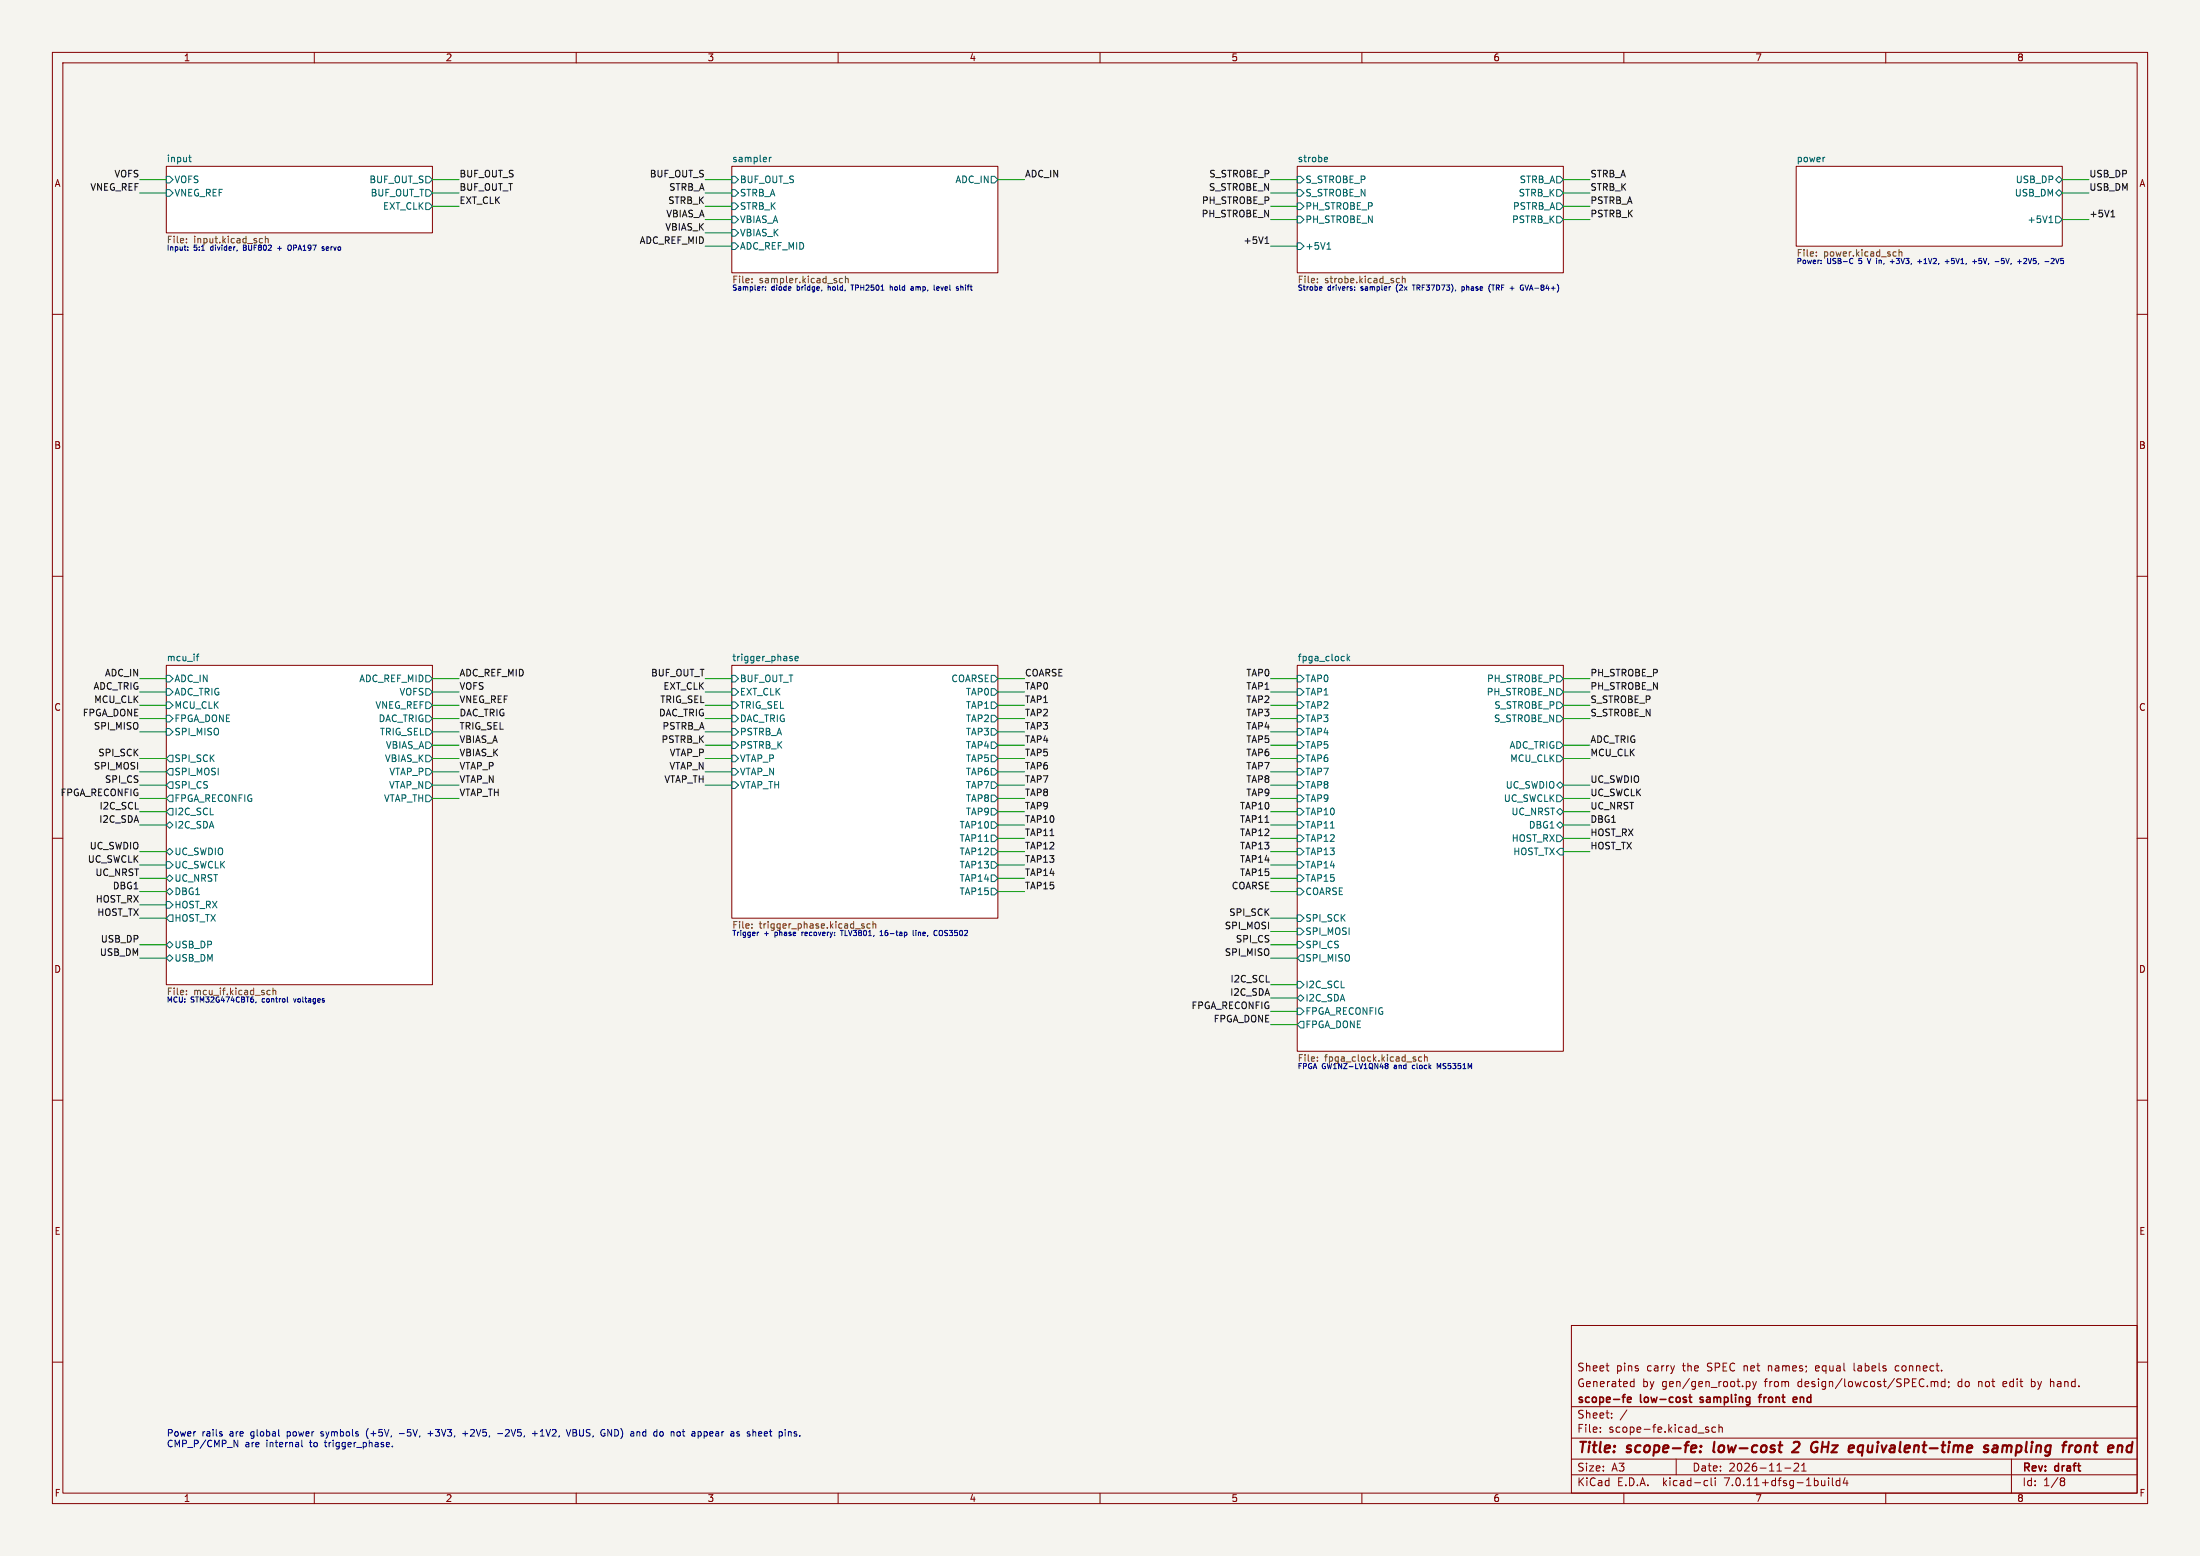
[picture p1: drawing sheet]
(kicad_sch (version 20230121) (generator eeschema)
 (paper "A3")
 (title_block (title "scope-fe: low-cost 2 GHz equivalent-time sampling front end") (date "2026-11-21") (rev "draft") (company "scope-fe low-cost sampling front end") (comment 1 "Generated by gen/gen_root.py from design/lowcost/SPEC.md; do not edit by hand.") (comment 2 "Sheet pins carry the SPEC net names; equal labels connect."))
 (lib_symbols)
 (wire (pts (xy 31.75 34.29) (xy 26.67 34.29)) (stroke (width 0) (type default)))
 (wire (pts (xy 31.75 36.83) (xy 26.67 36.83)) (stroke (width 0) (type default)))
 (wire (pts (xy 82.55 34.29) (xy 87.63 34.29)) (stroke (width 0) (type default)))
 (wire (pts (xy 82.55 36.83) (xy 87.63 36.83)) (stroke (width 0) (type default)))
 (wire (pts (xy 82.55 39.37) (xy 87.63 39.37)) (stroke (width 0) (type default)))
 (wire (pts (xy 139.7 34.29) (xy 134.62 34.29)) (stroke (width 0) (type default)))
 (wire (pts (xy 139.7 36.83) (xy 134.62 36.83)) (stroke (width 0) (type default)))
 (wire (pts (xy 139.7 39.37) (xy 134.62 39.37)) (stroke (width 0) (type default)))
 (wire (pts (xy 139.7 41.91) (xy 134.62 41.91)) (stroke (width 0) (type default)))
 (wire (pts (xy 139.7 44.45) (xy 134.62 44.45)) (stroke (width 0) (type default)))
 (wire (pts (xy 139.7 46.99) (xy 134.62 46.99)) (stroke (width 0) (type default)))
 (wire (pts (xy 190.5 34.29) (xy 195.58 34.29)) (stroke (width 0) (type default)))
 (wire (pts (xy 139.7 129.54) (xy 134.62 129.54)) (stroke (width 0) (type default)))
 (wire (pts (xy 139.7 132.08) (xy 134.62 132.08)) (stroke (width 0) (type default)))
 (wire (pts (xy 139.7 134.62) (xy 134.62 134.62)) (stroke (width 0) (type default)))
 (wire (pts (xy 139.7 137.16) (xy 134.62 137.16)) (stroke (width 0) (type default)))
 (wire (pts (xy 139.7 139.7) (xy 134.62 139.7)) (stroke (width 0) (type default)))
 (wire (pts (xy 139.7 142.24) (xy 134.62 142.24)) (stroke (width 0) (type default)))
 (wire (pts (xy 139.7 144.78) (xy 134.62 144.78)) (stroke (width 0) (type default)))
 (wire (pts (xy 139.7 147.32) (xy 134.62 147.32)) (stroke (width 0) (type default)))
 (wire (pts (xy 139.7 149.86) (xy 134.62 149.86)) (stroke (width 0) (type default)))
 (wire (pts (xy 190.5 129.54) (xy 195.58 129.54)) (stroke (width 0) (type default)))
 (wire (pts (xy 190.5 132.08) (xy 195.58 132.08)) (stroke (width 0) (type default)))
 (wire (pts (xy 190.5 134.62) (xy 195.58 134.62)) (stroke (width 0) (type default)))
 (wire (pts (xy 190.5 137.16) (xy 195.58 137.16)) (stroke (width 0) (type default)))
 (wire (pts (xy 190.5 139.7) (xy 195.58 139.7)) (stroke (width 0) (type default)))
 (wire (pts (xy 190.5 142.24) (xy 195.58 142.24)) (stroke (width 0) (type default)))
 (wire (pts (xy 190.5 144.78) (xy 195.58 144.78)) (stroke (width 0) (type default)))
 (wire (pts (xy 190.5 147.32) (xy 195.58 147.32)) (stroke (width 0) (type default)))
 (wire (pts (xy 190.5 149.86) (xy 195.58 149.86)) (stroke (width 0) (type default)))
 (wire (pts (xy 190.5 152.4) (xy 195.58 152.4)) (stroke (width 0) (type default)))
 (wire (pts (xy 190.5 154.94) (xy 195.58 154.94)) (stroke (width 0) (type default)))
 (wire (pts (xy 190.5 157.48) (xy 195.58 157.48)) (stroke (width 0) (type default)))
 (wire (pts (xy 190.5 160.02) (xy 195.58 160.02)) (stroke (width 0) (type default)))
 (wire (pts (xy 190.5 162.56) (xy 195.58 162.56)) (stroke (width 0) (type default)))
 (wire (pts (xy 190.5 165.1) (xy 195.58 165.1)) (stroke (width 0) (type default)))
 (wire (pts (xy 190.5 167.64) (xy 195.58 167.64)) (stroke (width 0) (type default)))
 (wire (pts (xy 190.5 170.18) (xy 195.58 170.18)) (stroke (width 0) (type default)))
 (wire (pts (xy 247.65 34.29) (xy 242.57 34.29)) (stroke (width 0) (type default)))
 (wire (pts (xy 247.65 36.83) (xy 242.57 36.83)) (stroke (width 0) (type default)))
 (wire (pts (xy 247.65 39.37) (xy 242.57 39.37)) (stroke (width 0) (type default)))
 (wire (pts (xy 247.65 41.91) (xy 242.57 41.91)) (stroke (width 0) (type default)))
 (wire (pts (xy 247.65 46.99) (xy 242.57 46.99)) (stroke (width 0) (type default)))
 (wire (pts (xy 298.45 34.29) (xy 303.53 34.29)) (stroke (width 0) (type default)))
 (wire (pts (xy 298.45 36.83) (xy 303.53 36.83)) (stroke (width 0) (type default)))
 (wire (pts (xy 298.45 39.37) (xy 303.53 39.37)) (stroke (width 0) (type default)))
 (wire (pts (xy 298.45 41.91) (xy 303.53 41.91)) (stroke (width 0) (type default)))
 (wire (pts (xy 247.65 129.54) (xy 242.57 129.54)) (stroke (width 0) (type default)))
 (wire (pts (xy 247.65 132.08) (xy 242.57 132.08)) (stroke (width 0) (type default)))
 (wire (pts (xy 247.65 134.62) (xy 242.57 134.62)) (stroke (width 0) (type default)))
 (wire (pts (xy 247.65 137.16) (xy 242.57 137.16)) (stroke (width 0) (type default)))
 (wire (pts (xy 247.65 139.7) (xy 242.57 139.7)) (stroke (width 0) (type default)))
 (wire (pts (xy 247.65 142.24) (xy 242.57 142.24)) (stroke (width 0) (type default)))
 (wire (pts (xy 247.65 144.78) (xy 242.57 144.78)) (stroke (width 0) (type default)))
 (wire (pts (xy 247.65 147.32) (xy 242.57 147.32)) (stroke (width 0) (type default)))
 (wire (pts (xy 247.65 149.86) (xy 242.57 149.86)) (stroke (width 0) (type default)))
 (wire (pts (xy 247.65 152.4) (xy 242.57 152.4)) (stroke (width 0) (type default)))
 (wire (pts (xy 247.65 154.94) (xy 242.57 154.94)) (stroke (width 0) (type default)))
 (wire (pts (xy 247.65 157.48) (xy 242.57 157.48)) (stroke (width 0) (type default)))
 (wire (pts (xy 247.65 160.02) (xy 242.57 160.02)) (stroke (width 0) (type default)))
 (wire (pts (xy 247.65 162.56) (xy 242.57 162.56)) (stroke (width 0) (type default)))
 (wire (pts (xy 247.65 165.1) (xy 242.57 165.1)) (stroke (width 0) (type default)))
 (wire (pts (xy 247.65 167.64) (xy 242.57 167.64)) (stroke (width 0) (type default)))
 (wire (pts (xy 247.65 170.18) (xy 242.57 170.18)) (stroke (width 0) (type default)))
 (wire (pts (xy 247.65 175.26) (xy 242.57 175.26)) (stroke (width 0) (type default)))
 (wire (pts (xy 247.65 177.8) (xy 242.57 177.8)) (stroke (width 0) (type default)))
 (wire (pts (xy 247.65 180.34) (xy 242.57 180.34)) (stroke (width 0) (type default)))
 (wire (pts (xy 247.65 182.88) (xy 242.57 182.88)) (stroke (width 0) (type default)))
 (wire (pts (xy 247.65 187.96) (xy 242.57 187.96)) (stroke (width 0) (type default)))
 (wire (pts (xy 247.65 190.5) (xy 242.57 190.5)) (stroke (width 0) (type default)))
 (wire (pts (xy 247.65 193.04) (xy 242.57 193.04)) (stroke (width 0) (type default)))
 (wire (pts (xy 247.65 195.58) (xy 242.57 195.58)) (stroke (width 0) (type default)))
 (wire (pts (xy 298.45 129.54) (xy 303.53 129.54)) (stroke (width 0) (type default)))
 (wire (pts (xy 298.45 132.08) (xy 303.53 132.08)) (stroke (width 0) (type default)))
 (wire (pts (xy 298.45 134.62) (xy 303.53 134.62)) (stroke (width 0) (type default)))
 (wire (pts (xy 298.45 137.16) (xy 303.53 137.16)) (stroke (width 0) (type default)))
 (wire (pts (xy 298.45 142.24) (xy 303.53 142.24)) (stroke (width 0) (type default)))
 (wire (pts (xy 298.45 144.78) (xy 303.53 144.78)) (stroke (width 0) (type default)))
 (wire (pts (xy 298.45 149.86) (xy 303.53 149.86)) (stroke (width 0) (type default)))
 (wire (pts (xy 298.45 152.4) (xy 303.53 152.4)) (stroke (width 0) (type default)))
 (wire (pts (xy 298.45 154.94) (xy 303.53 154.94)) (stroke (width 0) (type default)))
 (wire (pts (xy 298.45 157.48) (xy 303.53 157.48)) (stroke (width 0) (type default)))
 (wire (pts (xy 298.45 160.02) (xy 303.53 160.02)) (stroke (width 0) (type default)))
 (wire (pts (xy 298.45 162.56) (xy 303.53 162.56)) (stroke (width 0) (type default)))
 (wire (pts (xy 393.7 34.29) (xy 398.78 34.29)) (stroke (width 0) (type default)))
 (wire (pts (xy 393.7 36.83) (xy 398.78 36.83)) (stroke (width 0) (type default)))
 (wire (pts (xy 393.7 41.91) (xy 398.78 41.91)) (stroke (width 0) (type default)))
 (wire (pts (xy 31.75 129.54) (xy 26.67 129.54)) (stroke (width 0) (type default)))
 (wire (pts (xy 31.75 132.08) (xy 26.67 132.08)) (stroke (width 0) (type default)))
 (wire (pts (xy 31.75 134.62) (xy 26.67 134.62)) (stroke (width 0) (type default)))
 (wire (pts (xy 31.75 137.16) (xy 26.67 137.16)) (stroke (width 0) (type default)))
 (wire (pts (xy 31.75 139.7) (xy 26.67 139.7)) (stroke (width 0) (type default)))
 (wire (pts (xy 31.75 144.78) (xy 26.67 144.78)) (stroke (width 0) (type default)))
 (wire (pts (xy 31.75 147.32) (xy 26.67 147.32)) (stroke (width 0) (type default)))
 (wire (pts (xy 31.75 149.86) (xy 26.67 149.86)) (stroke (width 0) (type default)))
 (wire (pts (xy 31.75 152.4) (xy 26.67 152.4)) (stroke (width 0) (type default)))
 (wire (pts (xy 31.75 154.94) (xy 26.67 154.94)) (stroke (width 0) (type default)))
 (wire (pts (xy 31.75 157.48) (xy 26.67 157.48)) (stroke (width 0) (type default)))
 (wire (pts (xy 31.75 162.56) (xy 26.67 162.56)) (stroke (width 0) (type default)))
 (wire (pts (xy 31.75 165.1) (xy 26.67 165.1)) (stroke (width 0) (type default)))
 (wire (pts (xy 31.75 167.64) (xy 26.67 167.64)) (stroke (width 0) (type default)))
 (wire (pts (xy 31.75 170.18) (xy 26.67 170.18)) (stroke (width 0) (type default)))
 (wire (pts (xy 31.75 172.72) (xy 26.67 172.72)) (stroke (width 0) (type default)))
 (wire (pts (xy 31.75 175.26) (xy 26.67 175.26)) (stroke (width 0) (type default)))
 (wire (pts (xy 31.75 180.34) (xy 26.67 180.34)) (stroke (width 0) (type default)))
 (wire (pts (xy 31.75 182.88) (xy 26.67 182.88)) (stroke (width 0) (type default)))
 (wire (pts (xy 82.55 129.54) (xy 87.63 129.54)) (stroke (width 0) (type default)))
 (wire (pts (xy 82.55 132.08) (xy 87.63 132.08)) (stroke (width 0) (type default)))
 (wire (pts (xy 82.55 134.62) (xy 87.63 134.62)) (stroke (width 0) (type default)))
 (wire (pts (xy 82.55 137.16) (xy 87.63 137.16)) (stroke (width 0) (type default)))
 (wire (pts (xy 82.55 139.7) (xy 87.63 139.7)) (stroke (width 0) (type default)))
 (wire (pts (xy 82.55 142.24) (xy 87.63 142.24)) (stroke (width 0) (type default)))
 (wire (pts (xy 82.55 144.78) (xy 87.63 144.78)) (stroke (width 0) (type default)))
 (wire (pts (xy 82.55 147.32) (xy 87.63 147.32)) (stroke (width 0) (type default)))
 (wire (pts (xy 82.55 149.86) (xy 87.63 149.86)) (stroke (width 0) (type default)))
 (wire (pts (xy 82.55 152.4) (xy 87.63 152.4)) (stroke (width 0) (type default)))
 (sheet (at 31.75 31.75) (size 50.8 12.7) (fields_autoplaced) (stroke (width 0.1524) (type solid)) (fill (color 0 0 0 0.0000)) (property "Sheetname" "input" (at 31.75 31.0384 0) (effects (font (size 1.27 1.27)) (justify left bottom))) (property "Sheetfile" "input.kicad_sch" (at 31.75 45.0384 0) (effects (font (size 1.27 1.27)) (justify left top))) (pin "VOFS" input (at 31.75 34.29 180) (effects (font (size 1.27 1.27)) (justify left))) (pin "VNEG_REF" input (at 31.75 36.83 180) (effects (font (size 1.27 1.27)) (justify left))) (pin "BUF_OUT_S" output (at 82.55 34.29 0) (effects (font (size 1.27 1.27)) (justify right))) (pin "BUF_OUT_T" output (at 82.55 36.83 0) (effects (font (size 1.27 1.27)) (justify right))) (pin "EXT_CLK" output (at 82.55 39.37 0) (effects (font (size 1.27 1.27)) (justify right))))
 (label "VOFS" (at 26.67 34.29 180) (fields_autoplaced) (effects (font (size 1.27 1.27)) (justify right bottom)))
 (label "VNEG_REF" (at 26.67 36.83 180) (fields_autoplaced) (effects (font (size 1.27 1.27)) (justify right bottom)))
 (label "BUF_OUT_S" (at 87.63 34.29 0) (fields_autoplaced) (effects (font (size 1.27 1.27)) (justify left bottom)))
 (label "BUF_OUT_T" (at 87.63 36.83 0) (fields_autoplaced) (effects (font (size 1.27 1.27)) (justify left bottom)))
 (label "EXT_CLK" (at 87.63 39.37 0) (fields_autoplaced) (effects (font (size 1.27 1.27)) (justify left bottom)))
 (text "Input: 5:1 divider, BUF802 + OPA197 servo" (at 31.75 46.99 0) (effects (font (size 1 1)) (justify left top)))
 (sheet (at 139.7 31.75) (size 50.8 20.32) (fields_autoplaced) (stroke (width 0.1524) (type solid)) (fill (color 0 0 0 0.0000)) (property "Sheetname" "sampler" (at 139.7 31.0384 0) (effects (font (size 1.27 1.27)) (justify left bottom))) (property "Sheetfile" "sampler.kicad_sch" (at 139.7 52.6584 0) (effects (font (size 1.27 1.27)) (justify left top))) (pin "BUF_OUT_S" input (at 139.7 34.29 180) (effects (font (size 1.27 1.27)) (justify left))) (pin "STRB_A" input (at 139.7 36.83 180) (effects (font (size 1.27 1.27)) (justify left))) (pin "STRB_K" input (at 139.7 39.37 180) (effects (font (size 1.27 1.27)) (justify left))) (pin "VBIAS_A" input (at 139.7 41.91 180) (effects (font (size 1.27 1.27)) (justify left))) (pin "VBIAS_K" input (at 139.7 44.45 180) (effects (font (size 1.27 1.27)) (justify left))) (pin "ADC_REF_MID" input (at 139.7 46.99 180) (effects (font (size 1.27 1.27)) (justify left))) (pin "ADC_IN" output (at 190.5 34.29 0) (effects (font (size 1.27 1.27)) (justify right))))
 (label "BUF_OUT_S" (at 134.62 34.29 180) (fields_autoplaced) (effects (font (size 1.27 1.27)) (justify right bottom)))
 (label "STRB_A" (at 134.62 36.83 180) (fields_autoplaced) (effects (font (size 1.27 1.27)) (justify right bottom)))
 (label "STRB_K" (at 134.62 39.37 180) (fields_autoplaced) (effects (font (size 1.27 1.27)) (justify right bottom)))
 (label "VBIAS_A" (at 134.62 41.91 180) (fields_autoplaced) (effects (font (size 1.27 1.27)) (justify right bottom)))
 (label "VBIAS_K" (at 134.62 44.45 180) (fields_autoplaced) (effects (font (size 1.27 1.27)) (justify right bottom)))
 (label "ADC_REF_MID" (at 134.62 46.99 180) (fields_autoplaced) (effects (font (size 1.27 1.27)) (justify right bottom)))
 (label "ADC_IN" (at 195.58 34.29 0) (fields_autoplaced) (effects (font (size 1.27 1.27)) (justify left bottom)))
 (text "Sampler: diode bridge, hold, TPH2501 hold amp, level shift" (at 139.7 54.61 0) (effects (font (size 1 1)) (justify left top)))
 (sheet (at 139.7 127) (size 50.8 48.26) (fields_autoplaced) (stroke (width 0.1524) (type solid)) (fill (color 0 0 0 0.0000)) (property "Sheetname" "trigger_phase" (at 139.7 126.288 0) (effects (font (size 1.27 1.27)) (justify left bottom))) (property "Sheetfile" "trigger_phase.kicad_sch" (at 139.7 175.848 0) (effects (font (size 1.27 1.27)) (justify left top))) (pin "BUF_OUT_T" input (at 139.7 129.54 180) (effects (font (size 1.27 1.27)) (justify left))) (pin "EXT_CLK" input (at 139.7 132.08 180) (effects (font (size 1.27 1.27)) (justify left))) (pin "TRIG_SEL" input (at 139.7 134.62 180) (effects (font (size 1.27 1.27)) (justify left))) (pin "DAC_TRIG" input (at 139.7 137.16 180) (effects (font (size 1.27 1.27)) (justify left))) (pin "PSTRB_A" input (at 139.7 139.7 180) (effects (font (size 1.27 1.27)) (justify left))) (pin "PSTRB_K" input (at 139.7 142.24 180) (effects (font (size 1.27 1.27)) (justify left))) (pin "VTAP_P" input (at 139.7 144.78 180) (effects (font (size 1.27 1.27)) (justify left))) (pin "VTAP_N" input (at 139.7 147.32 180) (effects (font (size 1.27 1.27)) (justify left))) (pin "VTAP_TH" input (at 139.7 149.86 180) (effects (font (size 1.27 1.27)) (justify left))) (pin "COARSE" output (at 190.5 129.54 0) (effects (font (size 1.27 1.27)) (justify right))) (pin "TAP0" output (at 190.5 132.08 0) (effects (font (size 1.27 1.27)) (justify right))) (pin "TAP1" output (at 190.5 134.62 0) (effects (font (size 1.27 1.27)) (justify right))) (pin "TAP2" output (at 190.5 137.16 0) (effects (font (size 1.27 1.27)) (justify right))) (pin "TAP3" output (at 190.5 139.7 0) (effects (font (size 1.27 1.27)) (justify right))) (pin "TAP4" output (at 190.5 142.24 0) (effects (font (size 1.27 1.27)) (justify right))) (pin "TAP5" output (at 190.5 144.78 0) (effects (font (size 1.27 1.27)) (justify right))) (pin "TAP6" output (at 190.5 147.32 0) (effects (font (size 1.27 1.27)) (justify right))) (pin "TAP7" output (at 190.5 149.86 0) (effects (font (size 1.27 1.27)) (justify right))) (pin "TAP8" output (at 190.5 152.4 0) (effects (font (size 1.27 1.27)) (justify right))) (pin "TAP9" output (at 190.5 154.94 0) (effects (font (size 1.27 1.27)) (justify right))) (pin "TAP10" output (at 190.5 157.48 0) (effects (font (size 1.27 1.27)) (justify right))) (pin "TAP11" output (at 190.5 160.02 0) (effects (font (size 1.27 1.27)) (justify right))) (pin "TAP12" output (at 190.5 162.56 0) (effects (font (size 1.27 1.27)) (justify right))) (pin "TAP13" output (at 190.5 165.1 0) (effects (font (size 1.27 1.27)) (justify right))) (pin "TAP14" output (at 190.5 167.64 0) (effects (font (size 1.27 1.27)) (justify right))) (pin "TAP15" output (at 190.5 170.18 0) (effects (font (size 1.27 1.27)) (justify right))))
 (label "BUF_OUT_T" (at 134.62 129.54 180) (fields_autoplaced) (effects (font (size 1.27 1.27)) (justify right bottom)))
 (label "EXT_CLK" (at 134.62 132.08 180) (fields_autoplaced) (effects (font (size 1.27 1.27)) (justify right bottom)))
 (label "TRIG_SEL" (at 134.62 134.62 180) (fields_autoplaced) (effects (font (size 1.27 1.27)) (justify right bottom)))
 (label "DAC_TRIG" (at 134.62 137.16 180) (fields_autoplaced) (effects (font (size 1.27 1.27)) (justify right bottom)))
 (label "PSTRB_A" (at 134.62 139.7 180) (fields_autoplaced) (effects (font (size 1.27 1.27)) (justify right bottom)))
 (label "PSTRB_K" (at 134.62 142.24 180) (fields_autoplaced) (effects (font (size 1.27 1.27)) (justify right bottom)))
 (label "VTAP_P" (at 134.62 144.78 180) (fields_autoplaced) (effects (font (size 1.27 1.27)) (justify right bottom)))
 (label "VTAP_N" (at 134.62 147.32 180) (fields_autoplaced) (effects (font (size 1.27 1.27)) (justify right bottom)))
 (label "VTAP_TH" (at 134.62 149.86 180) (fields_autoplaced) (effects (font (size 1.27 1.27)) (justify right bottom)))
 (label "COARSE" (at 195.58 129.54 0) (fields_autoplaced) (effects (font (size 1.27 1.27)) (justify left bottom)))
 (label "TAP0" (at 195.58 132.08 0) (fields_autoplaced) (effects (font (size 1.27 1.27)) (justify left bottom)))
 (label "TAP1" (at 195.58 134.62 0) (fields_autoplaced) (effects (font (size 1.27 1.27)) (justify left bottom)))
 (label "TAP2" (at 195.58 137.16 0) (fields_autoplaced) (effects (font (size 1.27 1.27)) (justify left bottom)))
 (label "TAP3" (at 195.58 139.7 0) (fields_autoplaced) (effects (font (size 1.27 1.27)) (justify left bottom)))
 (label "TAP4" (at 195.58 142.24 0) (fields_autoplaced) (effects (font (size 1.27 1.27)) (justify left bottom)))
 (label "TAP5" (at 195.58 144.78 0) (fields_autoplaced) (effects (font (size 1.27 1.27)) (justify left bottom)))
 (label "TAP6" (at 195.58 147.32 0) (fields_autoplaced) (effects (font (size 1.27 1.27)) (justify left bottom)))
 (label "TAP7" (at 195.58 149.86 0) (fields_autoplaced) (effects (font (size 1.27 1.27)) (justify left bottom)))
 (label "TAP8" (at 195.58 152.4 0) (fields_autoplaced) (effects (font (size 1.27 1.27)) (justify left bottom)))
 (label "TAP9" (at 195.58 154.94 0) (fields_autoplaced) (effects (font (size 1.27 1.27)) (justify left bottom)))
 (label "TAP10" (at 195.58 157.48 0) (fields_autoplaced) (effects (font (size 1.27 1.27)) (justify left bottom)))
 (label "TAP11" (at 195.58 160.02 0) (fields_autoplaced) (effects (font (size 1.27 1.27)) (justify left bottom)))
 (label "TAP12" (at 195.58 162.56 0) (fields_autoplaced) (effects (font (size 1.27 1.27)) (justify left bottom)))
 (label "TAP13" (at 195.58 165.1 0) (fields_autoplaced) (effects (font (size 1.27 1.27)) (justify left bottom)))
 (label "TAP14" (at 195.58 167.64 0) (fields_autoplaced) (effects (font (size 1.27 1.27)) (justify left bottom)))
 (label "TAP15" (at 195.58 170.18 0) (fields_autoplaced) (effects (font (size 1.27 1.27)) (justify left bottom)))
 (text "Trigger + phase recovery: TLV3801, 16-tap line, COS3502" (at 139.7 177.8 0) (effects (font (size 1 1)) (justify left top)))
 (sheet (at 247.65 31.75) (size 50.8 20.32) (fields_autoplaced) (stroke (width 0.1524) (type solid)) (fill (color 0 0 0 0.0000)) (property "Sheetname" "strobe" (at 247.65 31.0384 0) (effects (font (size 1.27 1.27)) (justify left bottom))) (property "Sheetfile" "strobe.kicad_sch" (at 247.65 52.6584 0) (effects (font (size 1.27 1.27)) (justify left top))) (pin "S_STROBE_P" input (at 247.65 34.29 180) (effects (font (size 1.27 1.27)) (justify left))) (pin "S_STROBE_N" input (at 247.65 36.83 180) (effects (font (size 1.27 1.27)) (justify left))) (pin "PH_STROBE_P" input (at 247.65 39.37 180) (effects (font (size 1.27 1.27)) (justify left))) (pin "PH_STROBE_N" input (at 247.65 41.91 180) (effects (font (size 1.27 1.27)) (justify left))) (pin "+5V1" input (at 247.65 46.99 180) (effects (font (size 1.27 1.27)) (justify left))) (pin "STRB_A" output (at 298.45 34.29 0) (effects (font (size 1.27 1.27)) (justify right))) (pin "STRB_K" output (at 298.45 36.83 0) (effects (font (size 1.27 1.27)) (justify right))) (pin "PSTRB_A" output (at 298.45 39.37 0) (effects (font (size 1.27 1.27)) (justify right))) (pin "PSTRB_K" output (at 298.45 41.91 0) (effects (font (size 1.27 1.27)) (justify right))))
 (label "S_STROBE_P" (at 242.57 34.29 180) (fields_autoplaced) (effects (font (size 1.27 1.27)) (justify right bottom)))
 (label "S_STROBE_N" (at 242.57 36.83 180) (fields_autoplaced) (effects (font (size 1.27 1.27)) (justify right bottom)))
 (label "PH_STROBE_P" (at 242.57 39.37 180) (fields_autoplaced) (effects (font (size 1.27 1.27)) (justify right bottom)))
 (label "PH_STROBE_N" (at 242.57 41.91 180) (fields_autoplaced) (effects (font (size 1.27 1.27)) (justify right bottom)))
 (label "+5V1" (at 242.57 46.99 180) (fields_autoplaced) (effects (font (size 1.27 1.27)) (justify right bottom)))
 (label "STRB_A" (at 303.53 34.29 0) (fields_autoplaced) (effects (font (size 1.27 1.27)) (justify left bottom)))
 (label "STRB_K" (at 303.53 36.83 0) (fields_autoplaced) (effects (font (size 1.27 1.27)) (justify left bottom)))
 (label "PSTRB_A" (at 303.53 39.37 0) (fields_autoplaced) (effects (font (size 1.27 1.27)) (justify left bottom)))
 (label "PSTRB_K" (at 303.53 41.91 0) (fields_autoplaced) (effects (font (size 1.27 1.27)) (justify left bottom)))
 (text "Strobe drivers: sampler (2x TRF37D73), phase (TRF + GVA-84+)" (at 247.65 54.61 0) (effects (font (size 1 1)) (justify left top)))
 (sheet (at 247.65 127) (size 50.8 73.66) (fields_autoplaced) (stroke (width 0.1524) (type solid)) (fill (color 0 0 0 0.0000)) (property "Sheetname" "fpga_clock" (at 247.65 126.288 0) (effects (font (size 1.27 1.27)) (justify left bottom))) (property "Sheetfile" "fpga_clock.kicad_sch" (at 247.65 201.248 0) (effects (font (size 1.27 1.27)) (justify left top))) (pin "TAP0" input (at 247.65 129.54 180) (effects (font (size 1.27 1.27)) (justify left))) (pin "TAP1" input (at 247.65 132.08 180) (effects (font (size 1.27 1.27)) (justify left))) (pin "TAP2" input (at 247.65 134.62 180) (effects (font (size 1.27 1.27)) (justify left))) (pin "TAP3" input (at 247.65 137.16 180) (effects (font (size 1.27 1.27)) (justify left))) (pin "TAP4" input (at 247.65 139.7 180) (effects (font (size 1.27 1.27)) (justify left))) (pin "TAP5" input (at 247.65 142.24 180) (effects (font (size 1.27 1.27)) (justify left))) (pin "TAP6" input (at 247.65 144.78 180) (effects (font (size 1.27 1.27)) (justify left))) (pin "TAP7" input (at 247.65 147.32 180) (effects (font (size 1.27 1.27)) (justify left))) (pin "TAP8" input (at 247.65 149.86 180) (effects (font (size 1.27 1.27)) (justify left))) (pin "TAP9" input (at 247.65 152.4 180) (effects (font (size 1.27 1.27)) (justify left))) (pin "TAP10" input (at 247.65 154.94 180) (effects (font (size 1.27 1.27)) (justify left))) (pin "TAP11" input (at 247.65 157.48 180) (effects (font (size 1.27 1.27)) (justify left))) (pin "TAP12" input (at 247.65 160.02 180) (effects (font (size 1.27 1.27)) (justify left))) (pin "TAP13" input (at 247.65 162.56 180) (effects (font (size 1.27 1.27)) (justify left))) (pin "TAP14" input (at 247.65 165.1 180) (effects (font (size 1.27 1.27)) (justify left))) (pin "TAP15" input (at 247.65 167.64 180) (effects (font (size 1.27 1.27)) (justify left))) (pin "COARSE" input (at 247.65 170.18 180) (effects (font (size 1.27 1.27)) (justify left))) (pin "SPI_SCK" input (at 247.65 175.26 180) (effects (font (size 1.27 1.27)) (justify left))) (pin "SPI_MOSI" input (at 247.65 177.8 180) (effects (font (size 1.27 1.27)) (justify left))) (pin "SPI_CS" input (at 247.65 180.34 180) (effects (font (size 1.27 1.27)) (justify left))) (pin "SPI_MISO" output (at 247.65 182.88 180) (effects (font (size 1.27 1.27)) (justify left))) (pin "I2C_SCL" input (at 247.65 187.96 180) (effects (font (size 1.27 1.27)) (justify left))) (pin "I2C_SDA" bidirectional (at 247.65 190.5 180) (effects (font (size 1.27 1.27)) (justify left))) (pin "FPGA_RECONFIG" input (at 247.65 193.04 180) (effects (font (size 1.27 1.27)) (justify left))) (pin "FPGA_DONE" output (at 247.65 195.58 180) (effects (font (size 1.27 1.27)) (justify left))) (pin "PH_STROBE_P" output (at 298.45 129.54 0) (effects (font (size 1.27 1.27)) (justify right))) (pin "PH_STROBE_N" output (at 298.45 132.08 0) (effects (font (size 1.27 1.27)) (justify right))) (pin "S_STROBE_P" output (at 298.45 134.62 0) (effects (font (size 1.27 1.27)) (justify right))) (pin "S_STROBE_N" output (at 298.45 137.16 0) (effects (font (size 1.27 1.27)) (justify right))) (pin "ADC_TRIG" output (at 298.45 142.24 0) (effects (font (size 1.27 1.27)) (justify right))) (pin "MCU_CLK" output (at 298.45 144.78 0) (effects (font (size 1.27 1.27)) (justify right))) (pin "UC_SWDIO" bidirectional (at 298.45 149.86 0) (effects (font (size 1.27 1.27)) (justify right))) (pin "UC_SWCLK" output (at 298.45 152.4 0) (effects (font (size 1.27 1.27)) (justify right))) (pin "UC_NRST" bidirectional (at 298.45 154.94 0) (effects (font (size 1.27 1.27)) (justify right))) (pin "DBG1" bidirectional (at 298.45 157.48 0) (effects (font (size 1.27 1.27)) (justify right))) (pin "HOST_RX" output (at 298.45 160.02 0) (effects (font (size 1.27 1.27)) (justify right))) (pin "HOST_TX" input (at 298.45 162.56 0) (effects (font (size 1.27 1.27)) (justify right))))
 (label "TAP0" (at 242.57 129.54 180) (fields_autoplaced) (effects (font (size 1.27 1.27)) (justify right bottom)))
 (label "TAP1" (at 242.57 132.08 180) (fields_autoplaced) (effects (font (size 1.27 1.27)) (justify right bottom)))
 (label "TAP2" (at 242.57 134.62 180) (fields_autoplaced) (effects (font (size 1.27 1.27)) (justify right bottom)))
 (label "TAP3" (at 242.57 137.16 180) (fields_autoplaced) (effects (font (size 1.27 1.27)) (justify right bottom)))
 (label "TAP4" (at 242.57 139.7 180) (fields_autoplaced) (effects (font (size 1.27 1.27)) (justify right bottom)))
 (label "TAP5" (at 242.57 142.24 180) (fields_autoplaced) (effects (font (size 1.27 1.27)) (justify right bottom)))
 (label "TAP6" (at 242.57 144.78 180) (fields_autoplaced) (effects (font (size 1.27 1.27)) (justify right bottom)))
 (label "TAP7" (at 242.57 147.32 180) (fields_autoplaced) (effects (font (size 1.27 1.27)) (justify right bottom)))
 (label "TAP8" (at 242.57 149.86 180) (fields_autoplaced) (effects (font (size 1.27 1.27)) (justify right bottom)))
 (label "TAP9" (at 242.57 152.4 180) (fields_autoplaced) (effects (font (size 1.27 1.27)) (justify right bottom)))
 (label "TAP10" (at 242.57 154.94 180) (fields_autoplaced) (effects (font (size 1.27 1.27)) (justify right bottom)))
 (label "TAP11" (at 242.57 157.48 180) (fields_autoplaced) (effects (font (size 1.27 1.27)) (justify right bottom)))
 (label "TAP12" (at 242.57 160.02 180) (fields_autoplaced) (effects (font (size 1.27 1.27)) (justify right bottom)))
 (label "TAP13" (at 242.57 162.56 180) (fields_autoplaced) (effects (font (size 1.27 1.27)) (justify right bottom)))
 (label "TAP14" (at 242.57 165.1 180) (fields_autoplaced) (effects (font (size 1.27 1.27)) (justify right bottom)))
 (label "TAP15" (at 242.57 167.64 180) (fields_autoplaced) (effects (font (size 1.27 1.27)) (justify right bottom)))
 (label "COARSE" (at 242.57 170.18 180) (fields_autoplaced) (effects (font (size 1.27 1.27)) (justify right bottom)))
 (label "SPI_SCK" (at 242.57 175.26 180) (fields_autoplaced) (effects (font (size 1.27 1.27)) (justify right bottom)))
 (label "SPI_MOSI" (at 242.57 177.8 180) (fields_autoplaced) (effects (font (size 1.27 1.27)) (justify right bottom)))
 (label "SPI_CS" (at 242.57 180.34 180) (fields_autoplaced) (effects (font (size 1.27 1.27)) (justify right bottom)))
 (label "SPI_MISO" (at 242.57 182.88 180) (fields_autoplaced) (effects (font (size 1.27 1.27)) (justify right bottom)))
 (label "I2C_SCL" (at 242.57 187.96 180) (fields_autoplaced) (effects (font (size 1.27 1.27)) (justify right bottom)))
 (label "I2C_SDA" (at 242.57 190.5 180) (fields_autoplaced) (effects (font (size 1.27 1.27)) (justify right bottom)))
 (label "FPGA_RECONFIG" (at 242.57 193.04 180) (fields_autoplaced) (effects (font (size 1.27 1.27)) (justify right bottom)))
 (label "FPGA_DONE" (at 242.57 195.58 180) (fields_autoplaced) (effects (font (size 1.27 1.27)) (justify right bottom)))
 (label "PH_STROBE_P" (at 303.53 129.54 0) (fields_autoplaced) (effects (font (size 1.27 1.27)) (justify left bottom)))
 (label "PH_STROBE_N" (at 303.53 132.08 0) (fields_autoplaced) (effects (font (size 1.27 1.27)) (justify left bottom)))
 (label "S_STROBE_P" (at 303.53 134.62 0) (fields_autoplaced) (effects (font (size 1.27 1.27)) (justify left bottom)))
 (label "S_STROBE_N" (at 303.53 137.16 0) (fields_autoplaced) (effects (font (size 1.27 1.27)) (justify left bottom)))
 (label "ADC_TRIG" (at 303.53 142.24 0) (fields_autoplaced) (effects (font (size 1.27 1.27)) (justify left bottom)))
 (label "MCU_CLK" (at 303.53 144.78 0) (fields_autoplaced) (effects (font (size 1.27 1.27)) (justify left bottom)))
 (label "UC_SWDIO" (at 303.53 149.86 0) (fields_autoplaced) (effects (font (size 1.27 1.27)) (justify left bottom)))
 (label "UC_SWCLK" (at 303.53 152.4 0) (fields_autoplaced) (effects (font (size 1.27 1.27)) (justify left bottom)))
 (label "UC_NRST" (at 303.53 154.94 0) (fields_autoplaced) (effects (font (size 1.27 1.27)) (justify left bottom)))
 (label "DBG1" (at 303.53 157.48 0) (fields_autoplaced) (effects (font (size 1.27 1.27)) (justify left bottom)))
 (label "HOST_RX" (at 303.53 160.02 0) (fields_autoplaced) (effects (font (size 1.27 1.27)) (justify left bottom)))
 (label "HOST_TX" (at 303.53 162.56 0) (fields_autoplaced) (effects (font (size 1.27 1.27)) (justify left bottom)))
 (text "FPGA GW1NZ-LV1QN48 and clock MS5351M" (at 247.65 203.2 0) (effects (font (size 1 1)) (justify left top)))
 (sheet (at 342.9 31.75) (size 50.8 15.24) (fields_autoplaced) (stroke (width 0.1524) (type solid)) (fill (color 0 0 0 0.0000)) (property "Sheetname" "power" (at 342.9 31.0384 0) (effects (font (size 1.27 1.27)) (justify left bottom))) (property "Sheetfile" "power.kicad_sch" (at 342.9 47.5784 0) (effects (font (size 1.27 1.27)) (justify left top))) (pin "USB_DP" bidirectional (at 393.7 34.29 0) (effects (font (size 1.27 1.27)) (justify right))) (pin "USB_DM" bidirectional (at 393.7 36.83 0) (effects (font (size 1.27 1.27)) (justify right))) (pin "+5V1" output (at 393.7 41.91 0) (effects (font (size 1.27 1.27)) (justify right))))
 (label "USB_DP" (at 398.78 34.29 0) (fields_autoplaced) (effects (font (size 1.27 1.27)) (justify left bottom)))
 (label "USB_DM" (at 398.78 36.83 0) (fields_autoplaced) (effects (font (size 1.27 1.27)) (justify left bottom)))
 (label "+5V1" (at 398.78 41.91 0) (fields_autoplaced) (effects (font (size 1.27 1.27)) (justify left bottom)))
 (text "Power: USB-C 5 V in, +3V3, +1V2, +5V1, +5V, -5V, +2V5, -2V5" (at 342.9 49.53 0) (effects (font (size 1 1)) (justify left top)))
 (sheet (at 31.75 127) (size 50.8 60.96) (fields_autoplaced) (stroke (width 0.1524) (type solid)) (fill (color 0 0 0 0.0000)) (property "Sheetname" "mcu_if" (at 31.75 126.288 0) (effects (font (size 1.27 1.27)) (justify left bottom))) (property "Sheetfile" "mcu_if.kicad_sch" (at 31.75 188.548 0) (effects (font (size 1.27 1.27)) (justify left top))) (pin "ADC_IN" input (at 31.75 129.54 180) (effects (font (size 1.27 1.27)) (justify left))) (pin "ADC_TRIG" input (at 31.75 132.08 180) (effects (font (size 1.27 1.27)) (justify left))) (pin "MCU_CLK" input (at 31.75 134.62 180) (effects (font (size 1.27 1.27)) (justify left))) (pin "FPGA_DONE" input (at 31.75 137.16 180) (effects (font (size 1.27 1.27)) (justify left))) (pin "SPI_MISO" input (at 31.75 139.7 180) (effects (font (size 1.27 1.27)) (justify left))) (pin "SPI_SCK" output (at 31.75 144.78 180) (effects (font (size 1.27 1.27)) (justify left))) (pin "SPI_MOSI" output (at 31.75 147.32 180) (effects (font (size 1.27 1.27)) (justify left))) (pin "SPI_CS" output (at 31.75 149.86 180) (effects (font (size 1.27 1.27)) (justify left))) (pin "FPGA_RECONFIG" output (at 31.75 152.4 180) (effects (font (size 1.27 1.27)) (justify left))) (pin "I2C_SCL" output (at 31.75 154.94 180) (effects (font (size 1.27 1.27)) (justify left))) (pin "I2C_SDA" bidirectional (at 31.75 157.48 180) (effects (font (size 1.27 1.27)) (justify left))) (pin "UC_SWDIO" bidirectional (at 31.75 162.56 180) (effects (font (size 1.27 1.27)) (justify left))) (pin "UC_SWCLK" input (at 31.75 165.1 180) (effects (font (size 1.27 1.27)) (justify left))) (pin "UC_NRST" bidirectional (at 31.75 167.64 180) (effects (font (size 1.27 1.27)) (justify left))) (pin "DBG1" bidirectional (at 31.75 170.18 180) (effects (font (size 1.27 1.27)) (justify left))) (pin "HOST_RX" input (at 31.75 172.72 180) (effects (font (size 1.27 1.27)) (justify left))) (pin "HOST_TX" output (at 31.75 175.26 180) (effects (font (size 1.27 1.27)) (justify left))) (pin "USB_DP" bidirectional (at 31.75 180.34 180) (effects (font (size 1.27 1.27)) (justify left))) (pin "USB_DM" bidirectional (at 31.75 182.88 180) (effects (font (size 1.27 1.27)) (justify left))) (pin "ADC_REF_MID" output (at 82.55 129.54 0) (effects (font (size 1.27 1.27)) (justify right))) (pin "VOFS" output (at 82.55 132.08 0) (effects (font (size 1.27 1.27)) (justify right))) (pin "VNEG_REF" output (at 82.55 134.62 0) (effects (font (size 1.27 1.27)) (justify right))) (pin "DAC_TRIG" output (at 82.55 137.16 0) (effects (font (size 1.27 1.27)) (justify right))) (pin "TRIG_SEL" output (at 82.55 139.7 0) (effects (font (size 1.27 1.27)) (justify right))) (pin "VBIAS_A" output (at 82.55 142.24 0) (effects (font (size 1.27 1.27)) (justify right))) (pin "VBIAS_K" output (at 82.55 144.78 0) (effects (font (size 1.27 1.27)) (justify right))) (pin "VTAP_P" output (at 82.55 147.32 0) (effects (font (size 1.27 1.27)) (justify right))) (pin "VTAP_N" output (at 82.55 149.86 0) (effects (font (size 1.27 1.27)) (justify right))) (pin "VTAP_TH" output (at 82.55 152.4 0) (effects (font (size 1.27 1.27)) (justify right))))
 (label "ADC_IN" (at 26.67 129.54 180) (fields_autoplaced) (effects (font (size 1.27 1.27)) (justify right bottom)))
 (label "ADC_TRIG" (at 26.67 132.08 180) (fields_autoplaced) (effects (font (size 1.27 1.27)) (justify right bottom)))
 (label "MCU_CLK" (at 26.67 134.62 180) (fields_autoplaced) (effects (font (size 1.27 1.27)) (justify right bottom)))
 (label "FPGA_DONE" (at 26.67 137.16 180) (fields_autoplaced) (effects (font (size 1.27 1.27)) (justify right bottom)))
 (label "SPI_MISO" (at 26.67 139.7 180) (fields_autoplaced) (effects (font (size 1.27 1.27)) (justify right bottom)))
 (label "SPI_SCK" (at 26.67 144.78 180) (fields_autoplaced) (effects (font (size 1.27 1.27)) (justify right bottom)))
 (label "SPI_MOSI" (at 26.67 147.32 180) (fields_autoplaced) (effects (font (size 1.27 1.27)) (justify right bottom)))
 (label "SPI_CS" (at 26.67 149.86 180) (fields_autoplaced) (effects (font (size 1.27 1.27)) (justify right bottom)))
 (label "FPGA_RECONFIG" (at 26.67 152.4 180) (fields_autoplaced) (effects (font (size 1.27 1.27)) (justify right bottom)))
 (label "I2C_SCL" (at 26.67 154.94 180) (fields_autoplaced) (effects (font (size 1.27 1.27)) (justify right bottom)))
 (label "I2C_SDA" (at 26.67 157.48 180) (fields_autoplaced) (effects (font (size 1.27 1.27)) (justify right bottom)))
 (label "UC_SWDIO" (at 26.67 162.56 180) (fields_autoplaced) (effects (font (size 1.27 1.27)) (justify right bottom)))
 (label "UC_SWCLK" (at 26.67 165.1 180) (fields_autoplaced) (effects (font (size 1.27 1.27)) (justify right bottom)))
 (label "UC_NRST" (at 26.67 167.64 180) (fields_autoplaced) (effects (font (size 1.27 1.27)) (justify right bottom)))
 (label "DBG1" (at 26.67 170.18 180) (fields_autoplaced) (effects (font (size 1.27 1.27)) (justify right bottom)))
 (label "HOST_RX" (at 26.67 172.72 180) (fields_autoplaced) (effects (font (size 1.27 1.27)) (justify right bottom)))
 (label "HOST_TX" (at 26.67 175.26 180) (fields_autoplaced) (effects (font (size 1.27 1.27)) (justify right bottom)))
 (label "USB_DP" (at 26.67 180.34 180) (fields_autoplaced) (effects (font (size 1.27 1.27)) (justify right bottom)))
 (label "USB_DM" (at 26.67 182.88 180) (fields_autoplaced) (effects (font (size 1.27 1.27)) (justify right bottom)))
 (label "ADC_REF_MID" (at 87.63 129.54 0) (fields_autoplaced) (effects (font (size 1.27 1.27)) (justify left bottom)))
 (label "VOFS" (at 87.63 132.08 0) (fields_autoplaced) (effects (font (size 1.27 1.27)) (justify left bottom)))
 (label "VNEG_REF" (at 87.63 134.62 0) (fields_autoplaced) (effects (font (size 1.27 1.27)) (justify left bottom)))
 (label "DAC_TRIG" (at 87.63 137.16 0) (fields_autoplaced) (effects (font (size 1.27 1.27)) (justify left bottom)))
 (label "TRIG_SEL" (at 87.63 139.7 0) (fields_autoplaced) (effects (font (size 1.27 1.27)) (justify left bottom)))
 (label "VBIAS_A" (at 87.63 142.24 0) (fields_autoplaced) (effects (font (size 1.27 1.27)) (justify left bottom)))
 (label "VBIAS_K" (at 87.63 144.78 0) (fields_autoplaced) (effects (font (size 1.27 1.27)) (justify left bottom)))
 (label "VTAP_P" (at 87.63 147.32 0) (fields_autoplaced) (effects (font (size 1.27 1.27)) (justify left bottom)))
 (label "VTAP_N" (at 87.63 149.86 0) (fields_autoplaced) (effects (font (size 1.27 1.27)) (justify left bottom)))
 (label "VTAP_TH" (at 87.63 152.4 0) (fields_autoplaced) (effects (font (size 1.27 1.27)) (justify left bottom)))
 (text "MCU: STM32G474CBT6, control voltages" (at 31.75 190.5 0) (effects (font (size 1 1)) (justify left top)))
 (text "Power rails are global power symbols (+5V, -5V, +3V3, +2V5, -2V5, +1V2, VBUS, GND) and do not appear as sheet pins.\nCMP_P/CMP_N are internal to trigger_phase." (at 31.75 273.05 0) (effects (font (size 1.27 1.27)) (justify left top)))
 (sheet_instances (path "" (page "1"))))
